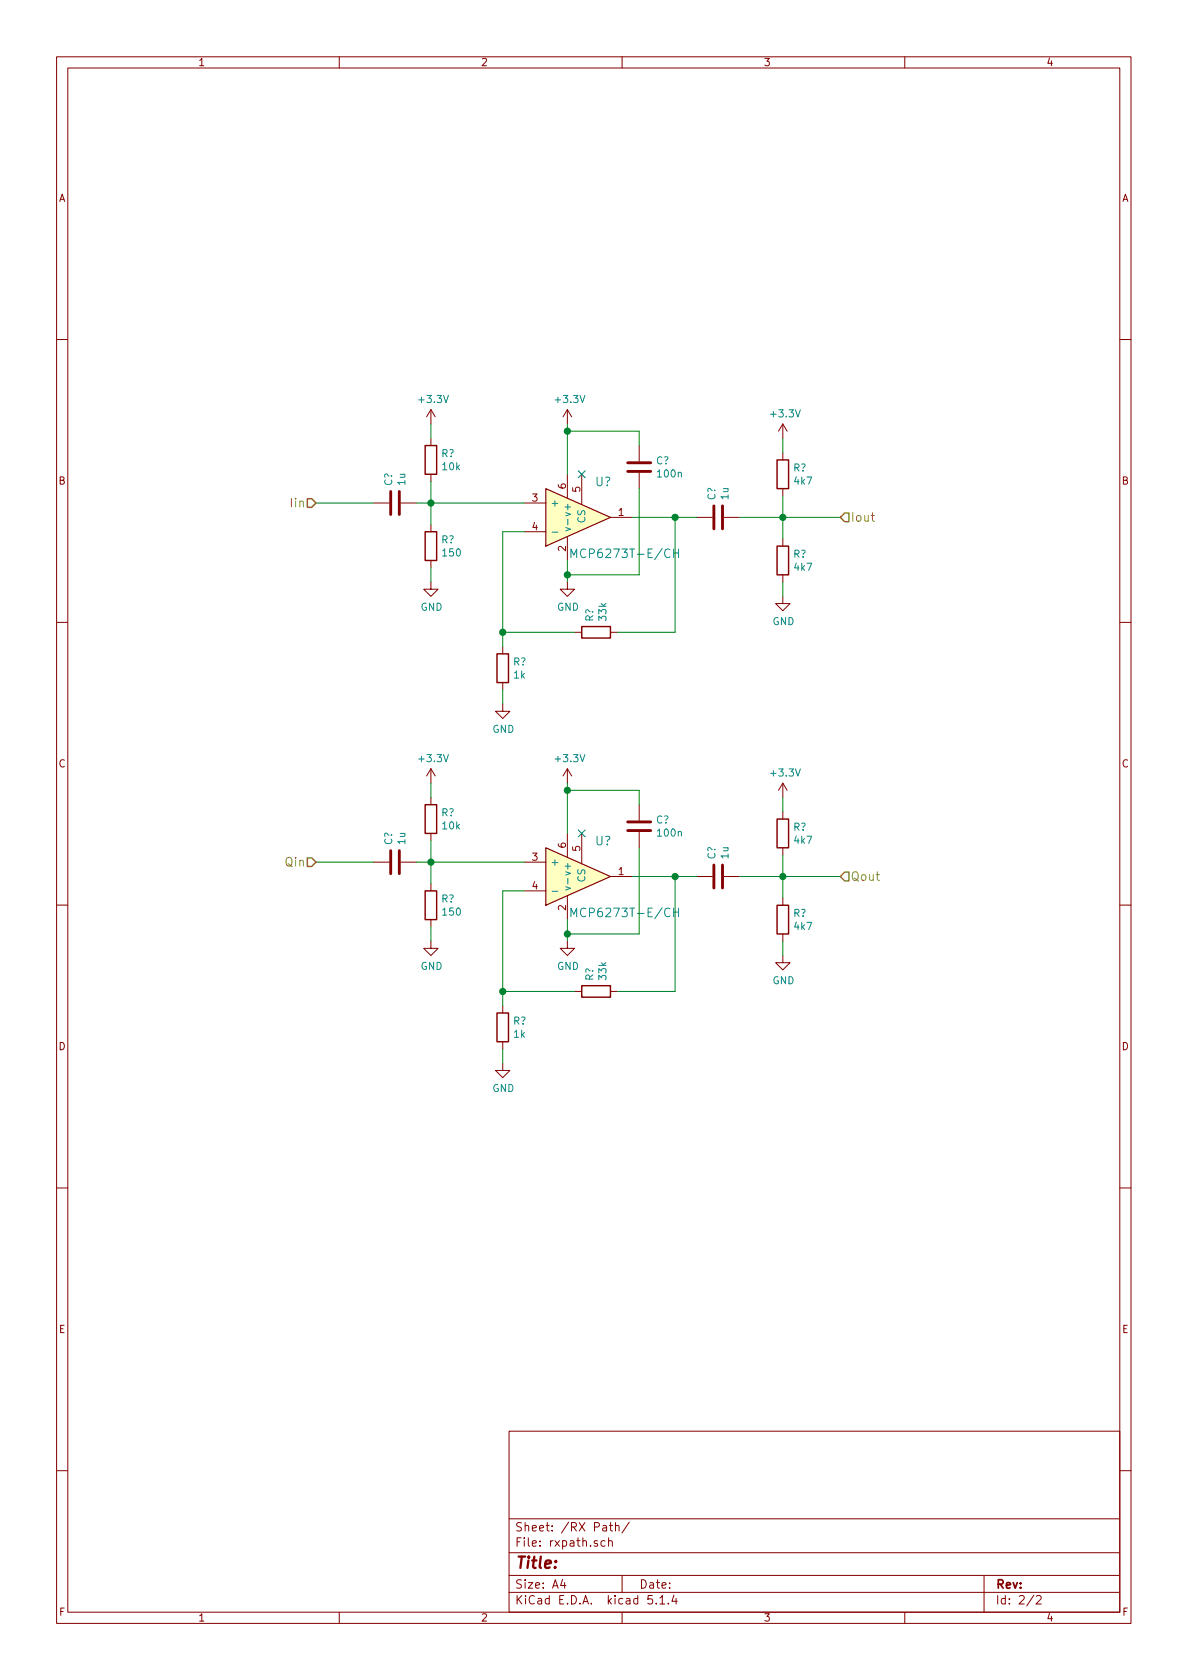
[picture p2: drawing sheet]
EESchema Schematic File Version 4
LIBS:wurstradar-cache
EELAYER 30 0
EELAYER END
$Descr A4 8268 11693 portrait
encoding utf-8
Sheet 2 2
Title ""
Date ""
Rev ""
Comp ""
Comment1 ""
Comment2 ""
Comment3 ""
Comment4 ""
$EndDescr
$Comp
L power:GND #PWR?
U 1 1
P 3000 4050
F 0 "#PWR?" H 3000 3800 50  0001 C CNN
F 1 "GND" H 3005 3877 50  0000 C CNN
F 2 "" H 3000 4050 50  0001 C CNN
F 3 "" H 3000 4050 50  0001 C CNN
	1    3000 4050
	1    0    0    -1  
$EndComp
$Comp
L power:+3.3V #PWR?
U 1 1
P 3000 2950
F 0 "#PWR?" H 3000 2800 50  0001 C CNN
F 1 "+3.3V" H 3015 3123 50  0000 C CNN
F 2 "" H 3000 2950 50  0001 C CNN
F 3 "" H 3000 2950 50  0001 C CNN
	1    3000 2950
	1    0    0    -1  
$EndComp
Wire Wire Line
	2200 3500 2600 3500
Wire Wire Line
	2900 3500 3000 3500
Connection ~ 3000 3500
$Comp
L power:+3.3V #PWR?
U 1 1
P 3950 2950
F 0 "#PWR?" H 3950 2800 50  0001 C CNN
F 1 "+3.3V" H 3965 3123 50  0000 C CNN
F 2 "" H 3950 2950 50  0001 C CNN
F 3 "" H 3950 2950 50  0001 C CNN
	1    3950 2950
	1    0    0    -1  
$EndComp
$Comp
L power:GND #PWR?
U 1 1
P 3950 4050
F 0 "#PWR?" H 3950 3800 50  0001 C CNN
F 1 "GND" H 3955 3877 50  0000 C CNN
F 2 "" H 3950 4050 50  0001 C CNN
F 3 "" H 3950 4050 50  0001 C CNN
	1    3950 4050
	1    0    0    -1  
$EndComp
Wire Wire Line
	3650 3700 3500 3700
Wire Wire Line
	3500 3700 3500 4400
Wire Wire Line
	4000 4400 3500 4400
Connection ~ 3500 4400
Wire Wire Line
	4300 4400 4700 4400
Wire Wire Line
	4700 4400 4700 3600
Wire Wire Line
	5150 3600 5450 3600
$Comp
L power:GND #PWR?
U 1 1
P 5450 4150
F 0 "#PWR?" H 5450 3900 50  0001 C CNN
F 1 "GND" H 5455 3977 50  0000 C CNN
F 2 "" H 5450 4150 50  0001 C CNN
F 3 "" H 5450 4150 50  0001 C CNN
	1    5450 4150
	1    0    0    -1  
$EndComp
$Comp
L power:+3.3V #PWR?
U 1 1
P 5450 3050
F 0 "#PWR?" H 5450 2900 50  0001 C CNN
F 1 "+3.3V" H 5465 3223 50  0000 C CNN
F 2 "" H 5450 3050 50  0001 C CNN
F 3 "" H 5450 3050 50  0001 C CNN
	1    5450 3050
	1    0    0    -1  
$EndComp
Wire Wire Line
	5450 3450 5450 3600
Connection ~ 5450 3600
Connection ~ 4700 3600
Wire Wire Line
	4400 3600 4700 3600
$Comp
L power:GND #PWR?
U 1 1
P 3500 4900
F 0 "#PWR?" H 3500 4650 50  0001 C CNN
F 1 "GND" H 3505 4727 50  0000 C CNN
F 2 "" H 3500 4900 50  0001 C CNN
F 3 "" H 3500 4900 50  0001 C CNN
	1    3500 4900
	1    0    0    -1  
$EndComp
Wire Wire Line
	3000 3950 3000 4050
Wire Wire Line
	3500 4900 3500 4800
Wire Wire Line
	5450 4150 5450 4050
Wire Wire Line
	3950 4050 3950 4000
Wire Wire Line
	5450 3050 5450 3150
Wire Wire Line
	3950 2950 3950 3000
Wire Wire Line
	3000 3050 3000 2950
$Comp
L st1:TSX920 U?
U 1 1
P 4000 3600
F 0 "U?" H 4200 3850 60  0000 C CNN
F 1 "MCP6273T-E/CH" H 4350 3350 60  0000 C CNN
F 2 "TO_SOT_Packages_SMD:SOT-23-6" H 4250 3300 60  0001 C CNN
F 3 "" H 4000 3600 60  0001 C CNN
	1    4000 3600
	1    0    0    -1  
$EndComp
NoConn ~ 4050 3300
Text HLabel 2200 3500 0    60   Input ~ 0
Iin
Text HLabel 2200 6000 0    60   Input ~ 0
Qin
Text HLabel 5850 3600 2    60   Input ~ 0
Iout
Text HLabel 5850 6100 2    60   Input ~ 0
Qout
Wire Wire Line
	4450 3100 4450 3000
Wire Wire Line
	4450 3000 3950 3000
Connection ~ 3950 3000
Wire Wire Line
	4450 3400 4450 4000
Wire Wire Line
	4450 4000 3950 4000
Connection ~ 3950 4000
Wire Wire Line
	3000 3500 3000 3650
Wire Wire Line
	3000 3500 3650 3500
Wire Wire Line
	3500 4400 3500 4500
Wire Wire Line
	5450 3600 5850 3600
Wire Wire Line
	5450 3600 5450 3750
Wire Wire Line
	4700 3600 4850 3600
Wire Wire Line
	3950 3000 3950 3300
Wire Wire Line
	3950 4000 3950 3900
$Comp
L Device:C C?
U 1 1
P 5000 3600
F 0 "C?" H 5115 3646 50  0000 L CNN
F 1 "1u" H 5115 3555 50  0000 L CNN
F 2 "" H 5038 3450 50  0001 C CNN
F 3 "~" H 5000 3600 50  0001 C CNN
	1    5000 3600
	0    -1   -1   0   
$EndComp
$Comp
L Device:C C?
U 1 1
P 2750 3500
F 0 "C?" H 2865 3546 50  0000 L CNN
F 1 "1u" H 2865 3455 50  0000 L CNN
F 2 "" H 2788 3350 50  0001 C CNN
F 3 "~" H 2750 3500 50  0001 C CNN
	1    2750 3500
	0    -1   -1   0   
$EndComp
$Comp
L Device:C C?
U 1 1
P 4450 3250
F 0 "C?" H 4565 3296 50  0000 L CNN
F 1 "100n" H 4565 3205 50  0000 L CNN
F 2 "" H 4488 3100 50  0001 C CNN
F 3 "~" H 4450 3250 50  0001 C CNN
	1    4450 3250
	1    0    0    -1  
$EndComp
$Comp
L Device:R R?
U 1 1
P 5450 3900
F 0 "R?" H 5520 3946 50  0000 L CNN
F 1 "4k7" H 5520 3855 50  0000 L CNN
F 2 "" V 5380 3900 50  0001 C CNN
F 3 "~" H 5450 3900 50  0001 C CNN
	1    5450 3900
	1    0    0    -1  
$EndComp
$Comp
L Device:R R?
U 1 1
P 5450 3300
F 0 "R?" H 5520 3346 50  0000 L CNN
F 1 "4k7" H 5520 3255 50  0000 L CNN
F 2 "" V 5380 3300 50  0001 C CNN
F 3 "~" H 5450 3300 50  0001 C CNN
	1    5450 3300
	1    0    0    -1  
$EndComp
$Comp
L Device:R R?
U 1 1
P 3000 3200
F 0 "R?" H 3070 3246 50  0000 L CNN
F 1 "10k" H 3070 3155 50  0000 L CNN
F 2 "" V 2930 3200 50  0001 C CNN
F 3 "~" H 3000 3200 50  0001 C CNN
	1    3000 3200
	1    0    0    -1  
$EndComp
Wire Wire Line
	3000 3350 3000 3500
$Comp
L Device:R R?
U 1 1
P 3000 3800
F 0 "R?" H 3070 3846 50  0000 L CNN
F 1 "150" H 3070 3755 50  0000 L CNN
F 2 "" V 2930 3800 50  0001 C CNN
F 3 "~" H 3000 3800 50  0001 C CNN
	1    3000 3800
	1    0    0    -1  
$EndComp
$Comp
L Device:R R?
U 1 1
P 4150 4400
F 0 "R?" H 4220 4446 50  0000 L CNN
F 1 "33k" H 4220 4355 50  0000 L CNN
F 2 "" V 4080 4400 50  0001 C CNN
F 3 "~" H 4150 4400 50  0001 C CNN
	1    4150 4400
	0    -1   -1   0   
$EndComp
$Comp
L Device:R R?
U 1 1
P 3500 4650
F 0 "R?" H 3570 4696 50  0000 L CNN
F 1 "1k" H 3570 4605 50  0000 L CNN
F 2 "" V 3430 4650 50  0001 C CNN
F 3 "~" H 3500 4650 50  0001 C CNN
	1    3500 4650
	1    0    0    -1  
$EndComp
$Comp
L power:GND #PWR?
U 1 1
P 3000 6550
F 0 "#PWR?" H 3000 6300 50  0001 C CNN
F 1 "GND" H 3005 6377 50  0000 C CNN
F 2 "" H 3000 6550 50  0001 C CNN
F 3 "" H 3000 6550 50  0001 C CNN
	1    3000 6550
	1    0    0    -1  
$EndComp
$Comp
L power:+3.3V #PWR?
U 1 1
P 3000 5450
F 0 "#PWR?" H 3000 5300 50  0001 C CNN
F 1 "+3.3V" H 3015 5623 50  0000 C CNN
F 2 "" H 3000 5450 50  0001 C CNN
F 3 "" H 3000 5450 50  0001 C CNN
	1    3000 5450
	1    0    0    -1  
$EndComp
Wire Wire Line
	2200 6000 2600 6000
Wire Wire Line
	2900 6000 3000 6000
Connection ~ 3000 6000
$Comp
L power:+3.3V #PWR?
U 1 1
P 3950 5450
F 0 "#PWR?" H 3950 5300 50  0001 C CNN
F 1 "+3.3V" H 3965 5623 50  0000 C CNN
F 2 "" H 3950 5450 50  0001 C CNN
F 3 "" H 3950 5450 50  0001 C CNN
	1    3950 5450
	1    0    0    -1  
$EndComp
$Comp
L power:GND #PWR?
U 1 1
P 3950 6550
F 0 "#PWR?" H 3950 6300 50  0001 C CNN
F 1 "GND" H 3955 6377 50  0000 C CNN
F 2 "" H 3950 6550 50  0001 C CNN
F 3 "" H 3950 6550 50  0001 C CNN
	1    3950 6550
	1    0    0    -1  
$EndComp
Wire Wire Line
	3650 6200 3500 6200
Wire Wire Line
	3500 6200 3500 6900
Wire Wire Line
	4000 6900 3500 6900
Connection ~ 3500 6900
Wire Wire Line
	4300 6900 4700 6900
Wire Wire Line
	4700 6900 4700 6100
Wire Wire Line
	5150 6100 5450 6100
$Comp
L power:GND #PWR?
U 1 1
P 5450 6650
F 0 "#PWR?" H 5450 6400 50  0001 C CNN
F 1 "GND" H 5455 6477 50  0000 C CNN
F 2 "" H 5450 6650 50  0001 C CNN
F 3 "" H 5450 6650 50  0001 C CNN
	1    5450 6650
	1    0    0    -1  
$EndComp
$Comp
L power:+3.3V #PWR?
U 1 1
P 5450 5550
F 0 "#PWR?" H 5450 5400 50  0001 C CNN
F 1 "+3.3V" H 5465 5723 50  0000 C CNN
F 2 "" H 5450 5550 50  0001 C CNN
F 3 "" H 5450 5550 50  0001 C CNN
	1    5450 5550
	1    0    0    -1  
$EndComp
Wire Wire Line
	5450 5950 5450 6100
Connection ~ 5450 6100
Connection ~ 4700 6100
Wire Wire Line
	4400 6100 4700 6100
$Comp
L power:GND #PWR?
U 1 1
P 3500 7400
F 0 "#PWR?" H 3500 7150 50  0001 C CNN
F 1 "GND" H 3505 7227 50  0000 C CNN
F 2 "" H 3500 7400 50  0001 C CNN
F 3 "" H 3500 7400 50  0001 C CNN
	1    3500 7400
	1    0    0    -1  
$EndComp
Wire Wire Line
	3000 6450 3000 6550
Wire Wire Line
	3500 7400 3500 7300
Wire Wire Line
	5450 6650 5450 6550
Wire Wire Line
	3950 6550 3950 6500
Wire Wire Line
	5450 5550 5450 5650
Wire Wire Line
	3950 5450 3950 5500
Wire Wire Line
	3000 5550 3000 5450
$Comp
L st1:TSX920 U?
U 1 1
P 4000 6100
F 0 "U?" H 4200 6350 60  0000 C CNN
F 1 "MCP6273T-E/CH" H 4350 5850 60  0000 C CNN
F 2 "TO_SOT_Packages_SMD:SOT-23-6" H 4250 5800 60  0001 C CNN
F 3 "" H 4000 6100 60  0001 C CNN
	1    4000 6100
	1    0    0    -1  
$EndComp
NoConn ~ 4050 5800
Wire Wire Line
	4450 5600 4450 5500
Wire Wire Line
	4450 5500 3950 5500
Connection ~ 3950 5500
Wire Wire Line
	4450 5900 4450 6500
Wire Wire Line
	4450 6500 3950 6500
Connection ~ 3950 6500
Wire Wire Line
	3000 6000 3000 6150
Wire Wire Line
	3000 6000 3650 6000
Wire Wire Line
	3500 6900 3500 7000
Wire Wire Line
	5450 6100 5850 6100
Wire Wire Line
	5450 6100 5450 6250
Wire Wire Line
	4700 6100 4850 6100
Wire Wire Line
	3950 5500 3950 5800
Wire Wire Line
	3950 6500 3950 6400
$Comp
L Device:C C?
U 1 1
P 5000 6100
F 0 "C?" H 5115 6146 50  0000 L CNN
F 1 "1u" H 5115 6055 50  0000 L CNN
F 2 "" H 5038 5950 50  0001 C CNN
F 3 "~" H 5000 6100 50  0001 C CNN
	1    5000 6100
	0    -1   -1   0   
$EndComp
$Comp
L Device:C C?
U 1 1
P 2750 6000
F 0 "C?" H 2865 6046 50  0000 L CNN
F 1 "1u" H 2865 5955 50  0000 L CNN
F 2 "" H 2788 5850 50  0001 C CNN
F 3 "~" H 2750 6000 50  0001 C CNN
	1    2750 6000
	0    -1   -1   0   
$EndComp
$Comp
L Device:C C?
U 1 1
P 4450 5750
F 0 "C?" H 4565 5796 50  0000 L CNN
F 1 "100n" H 4565 5705 50  0000 L CNN
F 2 "" H 4488 5600 50  0001 C CNN
F 3 "~" H 4450 5750 50  0001 C CNN
	1    4450 5750
	1    0    0    -1  
$EndComp
$Comp
L Device:R R?
U 1 1
P 5450 6400
F 0 "R?" H 5520 6446 50  0000 L CNN
F 1 "4k7" H 5520 6355 50  0000 L CNN
F 2 "" V 5380 6400 50  0001 C CNN
F 3 "~" H 5450 6400 50  0001 C CNN
	1    5450 6400
	1    0    0    -1  
$EndComp
$Comp
L Device:R R?
U 1 1
P 5450 5800
F 0 "R?" H 5520 5846 50  0000 L CNN
F 1 "4k7" H 5520 5755 50  0000 L CNN
F 2 "" V 5380 5800 50  0001 C CNN
F 3 "~" H 5450 5800 50  0001 C CNN
	1    5450 5800
	1    0    0    -1  
$EndComp
$Comp
L Device:R R?
U 1 1
P 3000 5700
F 0 "R?" H 3070 5746 50  0000 L CNN
F 1 "10k" H 3070 5655 50  0000 L CNN
F 2 "" V 2930 5700 50  0001 C CNN
F 3 "~" H 3000 5700 50  0001 C CNN
	1    3000 5700
	1    0    0    -1  
$EndComp
Wire Wire Line
	3000 5850 3000 6000
$Comp
L Device:R R?
U 1 1
P 3000 6300
F 0 "R?" H 3070 6346 50  0000 L CNN
F 1 "150" H 3070 6255 50  0000 L CNN
F 2 "" V 2930 6300 50  0001 C CNN
F 3 "~" H 3000 6300 50  0001 C CNN
	1    3000 6300
	1    0    0    -1  
$EndComp
$Comp
L Device:R R?
U 1 1
P 4150 6900
F 0 "R?" H 4220 6946 50  0000 L CNN
F 1 "33k" H 4220 6855 50  0000 L CNN
F 2 "" V 4080 6900 50  0001 C CNN
F 3 "~" H 4150 6900 50  0001 C CNN
	1    4150 6900
	0    -1   -1   0   
$EndComp
$Comp
L Device:R R?
U 1 1
P 3500 7150
F 0 "R?" H 3570 7196 50  0000 L CNN
F 1 "1k" H 3570 7105 50  0000 L CNN
F 2 "" V 3430 7150 50  0001 C CNN
F 3 "~" H 3500 7150 50  0001 C CNN
	1    3500 7150
	1    0    0    -1  
$EndComp
$EndSCHEMATC
